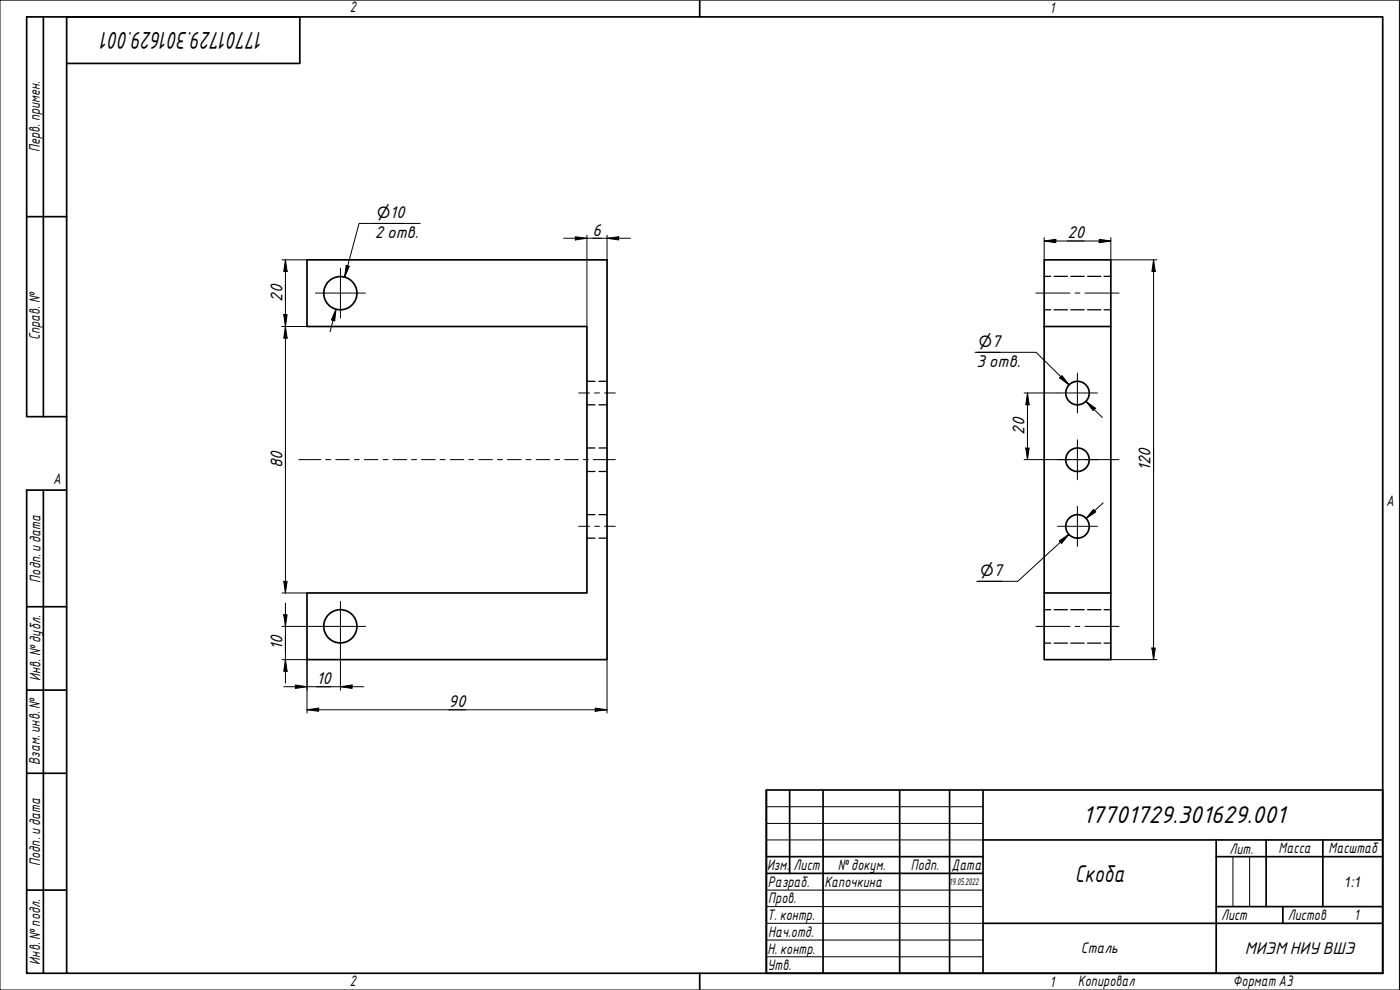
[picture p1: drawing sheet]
<svg xmlns="http://www.w3.org/2000/svg" width="420mm" height="297mm" viewBox="0 0 420 297" stroke-linecap="round" stroke-linejoin="round" font-family="sans-serif">
<g fill="none" stroke="#000" stroke-width=".51">
<path d="M92.1 78h90.1v119.9h-90.1v-20h84v-79.9h-84zM313.4 78h20v20h-20zM313.4 98v79.9h20v20h-20v-20M333.4 98v79.9"/>
<circle cx="102.1" cy="88" r="5"/>
<circle cx="323.4" cy="117.9" r="3.5"/>
<circle cx="323.4" cy="137.9" r="3.5"/>
<circle cx="323.4" cy="157.9" r="3.5"/>
<circle cx="102.1" cy="187.9" r="5"/>
</g>
<g fill="none" stroke="#000" stroke-width=".38">
<path d="M313.4 92.9h1.9M313.4 82.9h1.9M316.4 92.9h4M316.4 82.9h4M321.4 92.9h4M321.4 82.9h4M326.4 92.9h4M326.4 82.9h4M331.3 92.9h2.1M331.3 82.9h2.1M176.1 114.4h2.5M179.8 114.4h2.4"/>
<path d="M176.1 134.4h2.5M176.1 121.5h2.5M179.8 134.4h2.4M179.8 121.5h2.4M176.1 154.4h2.5M176.1 141.5h2.5M179.8 154.4h2.4M179.8 141.5h2.4M176.1 161.5h2.5M179.8 161.5h2.4M313.4 193h1.9M313.4 182.9h1.9"/>
<path d="M316.4 193h4M316.4 182.9h4M321.4 193h4M321.4 182.9h4M326.4 193h4M326.4 182.9h4M331.3 193h2.1M331.3 182.9h2.1"/>
</g>
<path d="M20 5.1h395v286.9h-395zM210 0v5.1M210 292v5" fill="none" stroke="#000" stroke-width=".51"/>
<path d="M0 0h420v297h-420z" fill="none" stroke="#000" stroke-width=".3"/>
<g fill="none" stroke="#000" stroke-width=".51">
<path d="M230 237h185v55h-185zM237 237v25.1M247 237v55M270 237v55M285 237v55M295 237v55M230 257h65M295 252h120M365 257h50M365 252v40M380 252v20M397 252v20"/>
<path d="M230 262.1h65M295 277h120M365 272h50M385 272v5"/>
</g>
<path d="M230 242h65M230 247.1h65M230 252h65M370 257v15M375 257v15M230 267.1h65M230 272h65M230 277h65M230 282.1h65M230 287.1h65" fill="none" stroke="#000" stroke-width=".3"/>
<path d="M13 5.1v119.9M20 19h70v-13.9h-82v119.9h12M8 65h12M13 147.1v144.9M20 147.1h-12v144.9h12M8 182h12M8 207.1h12M8 232h12M8 267.1h12" fill="none" stroke="#000" stroke-width=".51"/>
<path d="M94.7 87.9h15M102.2 80.4v15M317.4 117.9h12M323.3 111.9v12M317.4 137.9h12M323.3 131.9v12M317.4 157.9h12M323.3 151.9v12M94.7 187.9h15M102.2 180.5v14.9" fill="none" stroke="#000" stroke-width=".3"/>
<g fill="none" stroke="#000" stroke-width=".3">
<path d="M310.9 87.9h10.2M322.6 87.9h1.5M325.6 87.9h10.3M173.7 117.9h3.2M178.4 117.9h1.5M181.4 117.9h3.3M89.7 137.9h6.6M97.7 137.9h1.6M100.8 137.9h4M106.4 137.9h1.4M109.3 137.9h4.1M114.9 137.9h1.6"/>
<path d="M117.9 137.9h4.1M123.5 137.9h1.5M126.5 137.9h4.1M132.1 137.9h1.5M135.1 137.9h4.1M140.7 137.9h1.5M143.7 137.9h4.1M149.3 137.9h1.5M152.3 137.9h4.1M157.9 137.9h1.5M160.9 137.9h4.1M166.5 137.9h1.5"/>
<path d="M169.5 137.9h4M175.1 137.9h1.5M178.1 137.9h6.6M310.9 137.9h10.2M322.6 137.9h1.5M325.6 137.9h10.3M173.7 157.9h3.2M178.4 157.9h1.5M181.4 157.9h3.3M310.9 187.9h10.2M322.6 187.9h1.5M325.6 187.9h10.3"/>
</g>
<g fill="none" stroke="#000" stroke-width=".3">
<path d="M84.6 78h7.5M85.7 78l.5 3.5h-1zM85.7 78v99.9M103.9 79.6l.9 .3-1.4 3.2zM112.5 67h8.9M126.1 67h-18.3l-4.4 16.1 .9-3.4M169.2 71.5h20M172.7 71l3.4 .5-3.4 .5zM176.1 70.5v27.5M182.2 71.5l3.5-.5v1zM182.2 70.5v7.5M313.4 72.3l3.5-.5v1z"/>
<path d="M313.4 72.3h20M313.4 71.3v6.7M329.9 71.8l3.5 .5-3.5 .5zM333.4 71.3v6.7h13.8M346.2 78l.5 3.5h-1zM346.2 78v119.9M84.6 98h7.5M85.2 94.4h1l-.5 3.6zM85.7 98l.5 3.5h-1zM100.8 92.8l-.3 3.5-1.1-.3zM100.8 92.8l-1.7 6.8M292.6 105.7h18.4l9.9 9.8-2.5-2.5"/>
<path d="M293.1 105.7h7.1M307.3 117.9h10.1M308.4 117.9l.5 3.6h-1.1zM308.4 117.9v20M318.7 112.7l2.2 2.8-2.9-2.1zM307.3 137.9h3.6M307.8 134.4h1.1l-.5 3.5zM325.9 120.4l2.8 2.1-.7 .7zM325.9 120.4l4.9 4.9M328.2 152.8l.7 .8-3 2zM331.1 150.9l-5.2 4.7M84.6 177.9h7.5"/>
<path d="M85.2 174.4h1l-.5 3.5zM293.6 174.4h7.1M317.9 162.3l2.9-2-2.2 2.8zM318.2 162.7l2.6-2.4-15.4 14.1h-12.3M84.6 197.9h7.5v16M84.6 187.9h10.1M85.2 184.5h1l-.5 3.4zM85.7 197.9l.5 3.5h-1zM85.7 181v24M102.2 195.4v11.7M182.2 197.9v16M333.4 197.9h13.8"/>
<path d="M345.7 194.4h1l-.5 3.5zM85.2 206h24M88.6 205.5l3.5 .5-3.5 .6zM92.1 213l3.5-.5v.9zM92.1 213h90.1M102.2 206l3.5-.5v1.1zM178.6 212.5l3.6 .5-3.6 .4z"/>
</g>
<g fill="#000">
<path d="M103.9 79.6l.9 .3-1.4 3.2z" fill-rule="evenodd"/>
<path d="M172.7 71l3.4 .5-3.4 .5z" fill-rule="evenodd"/>
<path d="M182.2 71.5l3.5-.5v1z" fill-rule="evenodd"/>
<path d="M313.4 72.3l3.5-.5v1z" fill-rule="evenodd"/>
<path d="M329.9 71.8l3.5 .5-3.5 .5z" fill-rule="evenodd"/>
<path d="M85.2 94.4h1l-.5 3.6z" fill-rule="evenodd"/>
<path d="M85.7 78l.5 3.5h-1z" fill-rule="evenodd"/>
<path d="M100.8 92.8l-.3 3.5-1.1-.3z" fill-rule="evenodd"/>
<path d="M346.2 78l.5 3.5h-1z" fill-rule="evenodd"/>
<path d="M85.7 98l.5 3.5h-1z" fill-rule="evenodd"/>
<path d="M318.7 112.7l2.2 2.8-2.9-2.1z" fill-rule="evenodd"/>
<path d="M307.8 134.4h1.1l-.5 3.5z" fill-rule="evenodd"/>
<path d="M308.4 117.9l.5 3.6h-1.1z" fill-rule="evenodd"/>
<path d="M325.9 120.4l2.8 2.1-.7 .7z" fill-rule="evenodd"/>
<path d="M328.2 152.8l.7 .8-3 2z" fill-rule="evenodd"/>
<path d="M85.2 174.4h1l-.5 3.5z" fill-rule="evenodd"/>
<path d="M317.9 162.3l2.9-2-2.2 2.8z" fill-rule="evenodd"/>
<path d="M85.2 184.5h1l-.5 3.4z" fill-rule="evenodd"/>
<path d="M345.7 194.4h1l-.5 3.5z" fill-rule="evenodd"/>
<path d="M85.7 197.9l.5 3.5h-1z" fill-rule="evenodd"/>
<path d="M88.6 205.5l3.5 .5-3.5 .6z" fill-rule="evenodd"/>
<path d="M92.1 213l3.5-.5v.9z" fill-rule="evenodd"/>
<path d="M102.2 206l3.5-.5v1.1z" fill-rule="evenodd"/>
<path d="M178.6 212.5l3.6 .5-3.6 .4z" fill-rule="evenodd"/>
</g>
<g font-size="7">
<text x="79.2" y="9.5" transform="rotate(180 79.2 9.5)">17701729.301629.001</text>
<text x="325" y="246.9">17701729.301629.001</text>
<text x="322.6" y="264.6">Скоба</text>
</g>
<g font-size="4.9">
<text x="112.5" y="65.4">⌀10</text>
<text x="112.5" y="71.4">2 отв.</text>
<text x="177.9" y="70.7">6</text>
<text x="320.4" y="71.4">20</text>
<text x="84.8" y="90.5" transform="rotate(-90 84.8 90.5)">20</text>
<text x="293.1" y="104.1">⌀7</text>
<text x="293.1" y="110.1">3 отв.</text>
<text x="307.5" y="130.5" transform="rotate(-90 307.5 130.5)">20</text>
<text x="84.8" y="140.4" transform="rotate(-90 84.8 140.4)">80</text>
<text x="345.3" y="141.4" transform="rotate(-90 345.3 141.4)">120</text>
<text x="293.6" y="172.8">⌀7</text>
<text x="84.8" y="195.1" transform="rotate(-90 84.8 195.1)">10</text>
<text x="95" y="205.2">10</text>
<text x="134.6" y="212.1">90</text>
<text x="373.6" y="286.2">МИЭМНИУВШЭ</text>
</g>
<g font-size="4.4">
<text x="105" y="3.7">2</text>
<text x="315" y="3.8">1</text>
<text x="11.9" y="45.6" transform="rotate(-90 11.9 45.6)">Перв. примен.</text>
<text x="12" y="102.2" transform="rotate(-90 12 102.2)">Справ. №</text>
<text x="16" y="145.2">A</text>
<text x="416" y="151.7">A</text>
<text x="12.2" y="174.8" transform="rotate(-90 12.2 174.8)">Подп. идата</text>
<text x="12.2" y="204.3" transform="rotate(-90 12.2 204.3)">Инв. №дубл.</text>
<text x="12" y="229.5" transform="rotate(-90 12 229.5)">Взам. инв. №</text>
<text x="369" y="256.1">Лит.</text>
<text x="383.7" y="256.1">Масса</text>
<text x="398.7" y="256.1">Масштаб</text>
<text x="12.1" y="259.8" transform="rotate(-90 12.1 259.8)">Подп. идата</text>
<text x="230.2" y="261.1">Изм.</text>
<text x="238.2" y="261.1">Лист</text>
<text x="251.5" y="261">№докум.</text>
<text x="273.4" y="261.2">Подп.</text>
<text x="285.6" y="261.2">Дата</text>
<text x="230.4" y="266.1">Разраб.</text>
<text x="247.4" y="266.1">Капочкина</text>
<text x="403.5" y="266.1">1:1</text>
<text x="230.6" y="271.1">Пров.</text>
<text x="230.3" y="276.1">Т. контр.</text>
<text x="230.5" y="281.1">Нач.отд.</text>
<text x="366.5" y="276.1">Лист</text>
<text x="386.5" y="276.1">Листов</text>
<text x="406.4" y="276">1</text>
<text x="230.4" y="286.1">Н. контр.</text>
<text x="324.4" y="286.1">Сталь</text>
<text x="12.1" y="289.4" transform="rotate(-90 12.1 289.4)">Инв. №подл.</text>
<text x="230.3" y="291.1">Утв.</text>
<text x="105" y="295.9">2</text>
<text x="315" y="296.1">1</text>
<text x="323.5" y="295.8">Копировал</text>
<text x="370" y="295.8">Формат А3</text>
</g>
<text font-size="2.8" x="285" y="265.5">19.05.2022</text>
</svg>
